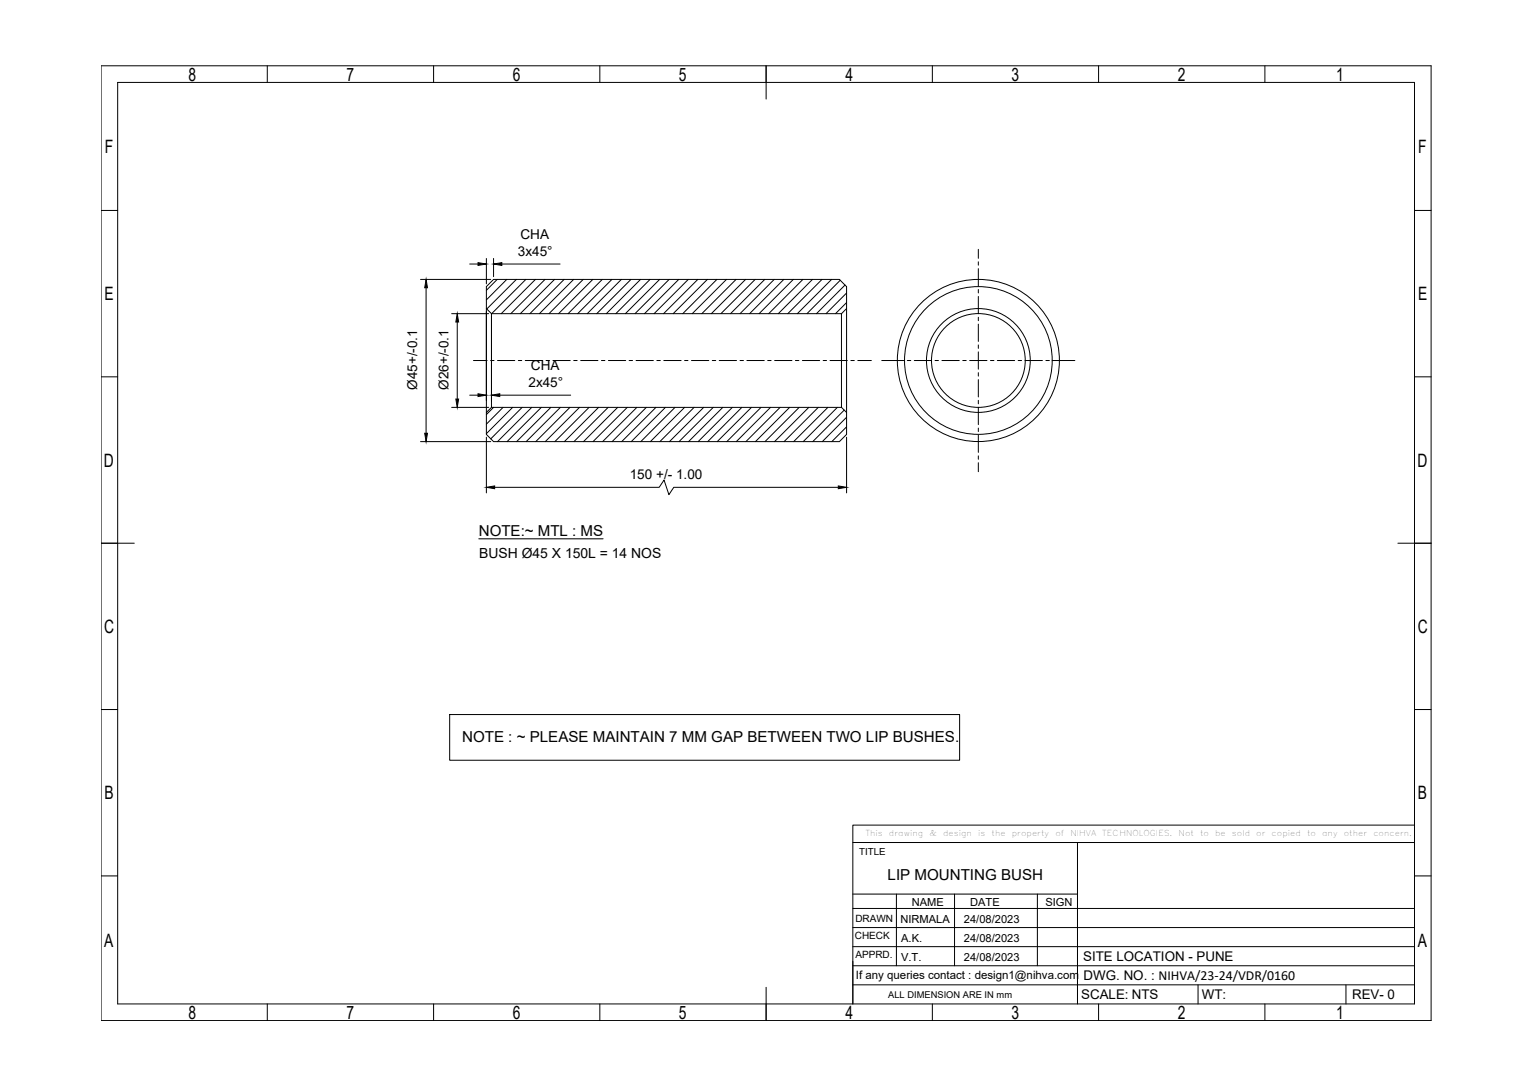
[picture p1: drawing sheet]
<svg xmlns="http://www.w3.org/2000/svg" width="420mm" height="297mm" viewBox="0 0 420 297" stroke-linecap="round" stroke-linejoin="round" font-family="sans-serif">
<!-- layer: 0 -->
<g fill="none" stroke="#000" stroke-width=".27">
<path d="M27.7 18h364.3v261.4h-364.3zM73.2 18v4.6M118.8 18v4.6M164.3 18v4.6M209.8 18v9.1M255.4 18v4.6M300.9 18v4.6M346.4 18v4.6M32.2 22.6h355.2v252.2h-355.2zM27.7 57.6h4.5M387.4 57.6h4.6M115.2 76.5h19.2"/>
<path d="M116.7 78.8v39.8M128.6 72.3h2.3M133.2 78.5l2-2h94.7l2 2v40.4l-2 2h-94.7l-2-2zM133.2 70.8v6.9M135.2 70.8v4.9M136.2 76.5l-3 3M137.4 72.3h16M138.8 76.5l-5.6 5.6M141.4 76.5l-8.1 8.1M144 76.5l-9.3 9.4M146.7 76.5l-9.4 9.4M149.3 76.5l-9.4 9.4"/>
<path d="M151.9 76.5l-9.4 9.4M154.5 76.5l-9.4 9.4M157.1 76.5l-9.4 9.4M159.7 76.5l-9.3 9.4M162.4 76.5l-9.4 9.4M165 76.5l-9.4 9.4M167.6 76.5l-9.4 9.4M170.2 76.5l-9.4 9.4M172.8 76.5l-9.4 9.4M175.4 76.5l-9.3 9.4M178 76.5l-9.3 9.4M180.7 76.5l-9.4 9.4"/>
<path d="M183.3 76.5l-9.4 9.4M185.9 76.5l-9.4 9.4M188.5 76.5l-9.4 9.4M191.1 76.5l-9.3 9.4M193.8 76.5l-9.4 9.4M196.4 76.5l-9.4 9.4M199 76.5l-9.4 9.4M201.6 76.5l-9.4 9.4M204.2 76.5l-9.4 9.4M206.8 76.5l-9.3 9.4M209.5 76.5l-9.4 9.4M212.1 76.5l-9.4 9.4"/>
<path d="M214.7 76.5l-9.4 9.4M217.3 76.5l-9.4 9.4M219.9 76.5l-9.4 9.4M222.5 76.5l-9.3 9.4M225.1 76.5l-9.3 9.4M227.8 76.5l-9.4 9.4M230.1 76.7l-9.1 9.2M231.5 78l-7.9 7.9M268 68.3v2.4M268 71.7v.9M268 73.6v4.7M268 79.2v1"/>
<path d="M123.7 85.9h10.2M125.2 88.2v21M129.7 98.7h3.7M133.2 84.5l1.4 1.4v25.6l-1.4 1.4M133.2 85.2v24.5M134.4 98.7h.9M134.6 85.9h95.9M134.6 86.6v23.1M136.3 98.7h4.7M142 98.7h.9M143.9 98.7h4.7M149.6 98.7h.9"/>
<path d="M151.4 98.7h4.8M157.1 98.7h1M159 98.7h4.8M164.7 98.7h1M166.6 98.7h4.8M172.3 98.7h1M174.2 98.7h4.8M179.9 98.7h1M181.8 98.7h4.8M187.5 98.7h.9M189.4 98.7h4.7M195.1 98.7h.9"/>
<path d="M197 98.7h4.7M202.7 98.7h.9M204.6 98.7h4.7M210.3 98.7h.9M212.2 98.7h4.7M217.9 98.7h.9M219.8 98.7h4.7M225.5 98.7h.9M227.3 98.7h4.8M231.9 84.5l-1.4 1.4v25.6l1.4 1.4M231.9 80.2l-5.7 5.7M231.9 82.8l-3.1 3.1"/>
<path d="M233 98.7h1M234.9 98.7h3.8M241.5 98.7h6.1M248.5 98.7h1M250.4 98.7h4.8M256.1 98.7h.9M258 98.7h4.7M263.7 98.7h.9M265.6 98.7h4.7M268 81.2v4.7M268 86.8v1M268 88.7v4.8"/>
<path d="M268 94.4v1M268 96.3v4.8M271.3 98.7h.9M273.2 98.7h4.7M278.9 98.7h.9M280.8 98.7h4.7M286.5 98.7h.9M288.4 98.7h6M27.7 103.2h4.5M123.7 111.5h10.2M128.6 108.2h2.3M133.2 119.7v15.2"/>
<path d="M134.6 111.5h95.9M135.2 111.5l-2 2M136.9 108.2h19.4M137.8 111.5l-4.6 4.6M140.4 111.5l-7.2 7.2M143 111.5l-8.6 8.6M145.6 111.5l-9.3 9.4M148.3 111.5l-9.4 9.4M150.9 111.5l-9.4 9.4M153.5 111.5l-9.4 9.4M156.1 111.5l-9.4 9.4M158.7 111.5l-9.4 9.4"/>
<path d="M161.3 111.5l-9.3 9.4M163.9 111.5l-9.3 9.4M166.6 111.5l-9.4 9.4M169.2 111.5l-9.4 9.4M171.8 111.5l-9.4 9.4M174.4 111.5l-9.3 9.4M177 111.5l-9.3 9.4M179.7 111.5l-9.4 9.4M182.3 111.5l-9.4 9.4M184.9 111.5l-9.4 9.4M187.5 111.5l-9.4 9.4M190.1 111.5l-9.4 9.4"/>
<path d="M192.7 111.5l-9.3 9.4M195.4 111.5l-9.4 9.4M198 111.5l-9.4 9.4M200.6 111.5l-9.4 9.4M203.2 111.5l-9.4 9.4M205.8 111.5l-9.4 9.4M208.4 111.5l-9.3 9.4M211 111.5l-9.3 9.4M213.7 111.5l-9.4 9.4M216.3 111.5l-9.4 9.4M218.9 111.5l-9.4 9.4M221.5 111.5l-9.4 9.4"/>
<path d="M224.1 111.5l-9.4 9.4M226.8 111.5l-9.4 9.4M229.4 111.5l-9.4 9.4M231.2 112.3l-8.6 8.6M231.9 114.2l-6.7 6.7M231.9 116.9l-4.1 4M231.9 119.7v15.2M268 102v1M268 103.9v4.8M268 109.6v1M268 111.5v4.7M268 117.2v1"/>
<path d="M268 119.1v4.7M387.4 103.2h4.6M115.2 120.9h19.2M135.5 133.4h45l1.4-2 1.3 4 1.3-2h45.1M268 124.8v.9M268 126.7v2.4M27.7 148.7h9.1M131.1 147.5h34.1M382.9 148.7h9.1M27.7 194.2h4.5M123.2 195.6h139.6v12.5h-139.6zM387.4 194.2h4.6"/>
<path d="M27.7 239.8h4.5M233.6 225.9h153.8v4.8h-153.8zM233.6 230.7v44.1M236.2 230.7h151.2M295.1 230.7v44.1M387.4 239.8h4.6M233.6 259.2h153.8M233.6 253.9h153.8M233.6 248.7h153.8M233.6 244.8h61.5M245.5 244.8v19.6M261.4 244.8v19.6"/>
<path d="M284.1 244.8v19.6M73.2 274.8v4.6M118.8 274.8v4.6M164.3 274.8v4.6M209.8 270.3v9.1M233.6 264.4h153.8M233.6 269.6h153.8M255.4 274.8v4.6M300.9 274.8v4.6M328.1 269.6v5.2M346.4 274.8v4.6M368.7 269.6v5.2"/>
<circle cx="268" cy="98.7" r="20.2"/>
<circle cx="268" cy="98.7" r="22.2"/>
<circle cx="268" cy="98.7" r="14.2"/>
<circle cx="268" cy="98.7" r="12.8"/>
</g>
<path d="M116.7 76.5l.4 2.3h-.8zM130.9 71.9l2.3 .4-2.3 .4zM135.2 72.3l2.2-.4v.8zM125.2 85.9l.4 2.3h-.7zM116.3 118.6h.8l-.4 2.3zM124.9 109.2h.7l-.4 2.3zM130.9 107.8l2.3 .4-2.3 .4zM134.6 108.2l2.3-.4v.8zM133.2 133.4l2.3-.4v.8zM229.6 133l2.3 .4-2.3 .4z" fill="#000" stroke="#000" stroke-width=".27"/>
<g font-size="5">
<text x="51.6" y="22.2">8</text>
<text x="94.9" y="22.1">7</text>
<text x="140.5" y="22.2">6</text>
<text x="186" y="22.1">5</text>
<text x="231.6" y="22.1">4</text>
<text x="277.1" y="22.2">3</text>
<text x="322.6" y="22.2">2</text>
<text x="366" y="22.2">1</text>
<text x="28.7" y="42">F</text>
<text x="388.4" y="42">F</text>
<text x="28.6" y="82.3">E</text>
<text x="388.4" y="82.3">E</text>
<text x="28.5" y="127.7">D</text>
<text x="388.3" y="127.7">D</text>
<text x="28.5" y="173.4">C</text>
<text x="388.3" y="173.4">C</text>
<text x="28.6" y="218.8">B</text>
<text x="388.4" y="218.8">B</text>
<text x="28.5" y="259.2">A</text>
<text x="388.3" y="259.2">A</text>
<text x="51.6" y="278.9">8</text>
<text x="94.9" y="278.9">7</text>
<text x="140.5" y="278.9">6</text>
<text x="186" y="278.9">5</text>
<text x="231.6" y="278.9">4</text>
<text x="277.1" y="278.9">3</text>
<text x="322.6" y="278.9">2</text>
<text x="366" y="278.9">1</text>
</g>
<g font-size="4.1">
<text x="131.1" y="146.6">NOTE:~ MTL : MS</text>
<text x="126.6" y="203.3">NOTE : ~ PLEASE MAINTAIN 7 MM GAP BETWEEN TWO LIP BUSHES.</text>
<text x="243.1" y="241">LIP MOUNTING BUSH</text>
</g>
<text font-size="3.8" x="131.2" y="152.8">BUSH Ø45 X 150L = 14 NOS</text>
<g font-size="3.7">
<text x="142.6" y="65.5">CHA</text>
<text x="141.9" y="70">3x45°</text>
<text x="145.4" y="101.4">CHA</text>
<text x="114.3" y="106.7" transform="rotate(-90 114.3 106.7)">Ø45+/-0.1</text>
<text x="122.8" y="106.7" transform="rotate(-90 122.8 106.7)">Ø26+/-0.1</text>
<text x="144.8" y="105.9">2x45°</text>
<text x="172.5" y="131.1">150 +/- 1.00</text>
<text x="296.7" y="263">SITE LOCATION - PUNE</text>
<text x="296.8" y="268.3">DWG. NO. : NIHVA/23-24/VDR/0160</text>
<text x="296.1" y="273.5">SCALE: NTS</text>
<text x="329.2" y="273.5">WT:</text>
<text x="370.3" y="273.5">REV- 0</text>
</g>
<text font-size="3.1" x="234.4" y="267.9">If any queries contact : design1@nihva.com</text>
<g font-size="3">
<text x="249.7" y="247.9">NAME</text>
<text x="265.7" y="247.9">DATE</text>
<text x="286.3" y="247.9">SIGN</text>
<text x="246.6" y="252.6">NIRMALA</text>
<text x="246.8" y="257.9">A.K.</text>
<text x="264" y="252.7">24/08/2023</text>
<text x="264" y="257.9">24/08/2023</text>
<text x="246.8" y="263.1">V.T.</text>
<text x="264" y="263.1">24/08/2023</text>
</g>
<g font-size="2.7">
<text x="235.4" y="234">TITLE</text>
<text x="234.1" y="257.1">CHECK</text>
<text x="234.3" y="252.5">DRAWN</text>
<text x="234.3" y="262.3">APPRD.</text>
</g>
<text font-size="2.6" x="243.3" y="273.1">ALL DIMENSION ARE IN mm</text>
<g font-size="2.2">
<text x="237" y="228.8">This</text>
<text x="243.5" y="228.8">drawing</text>
<text x="254.6" y="228.8">&amp;</text>
<text x="258.3" y="228.8">design</text>
<text x="267.9" y="228.8">is</text>
<text x="271.6" y="228.8">the</text>
<text x="277.1" y="228.8">property</text>
<text x="289.1" y="228.8">of</text>
<text x="293.2" y="228.8">NIHVA</text>
<text x="301.9" y="228.8">TECHNOLOGIES.</text>
<text x="322.8" y="228.8">Not</text>
<text x="328.7" y="228.8">to</text>
<text x="332.8" y="228.8">be</text>
<text x="337.4" y="228.8">sold</text>
<text x="344.1" y="228.8">or</text>
<text x="348.3" y="228.8">copied</text>
<text x="358" y="228.8">to</text>
<text x="362.1" y="228.8">any</text>
<text x="368.1" y="228.8">other</text>
<text x="376.2" y="228.8">concern.</text>
</g>
</svg>
